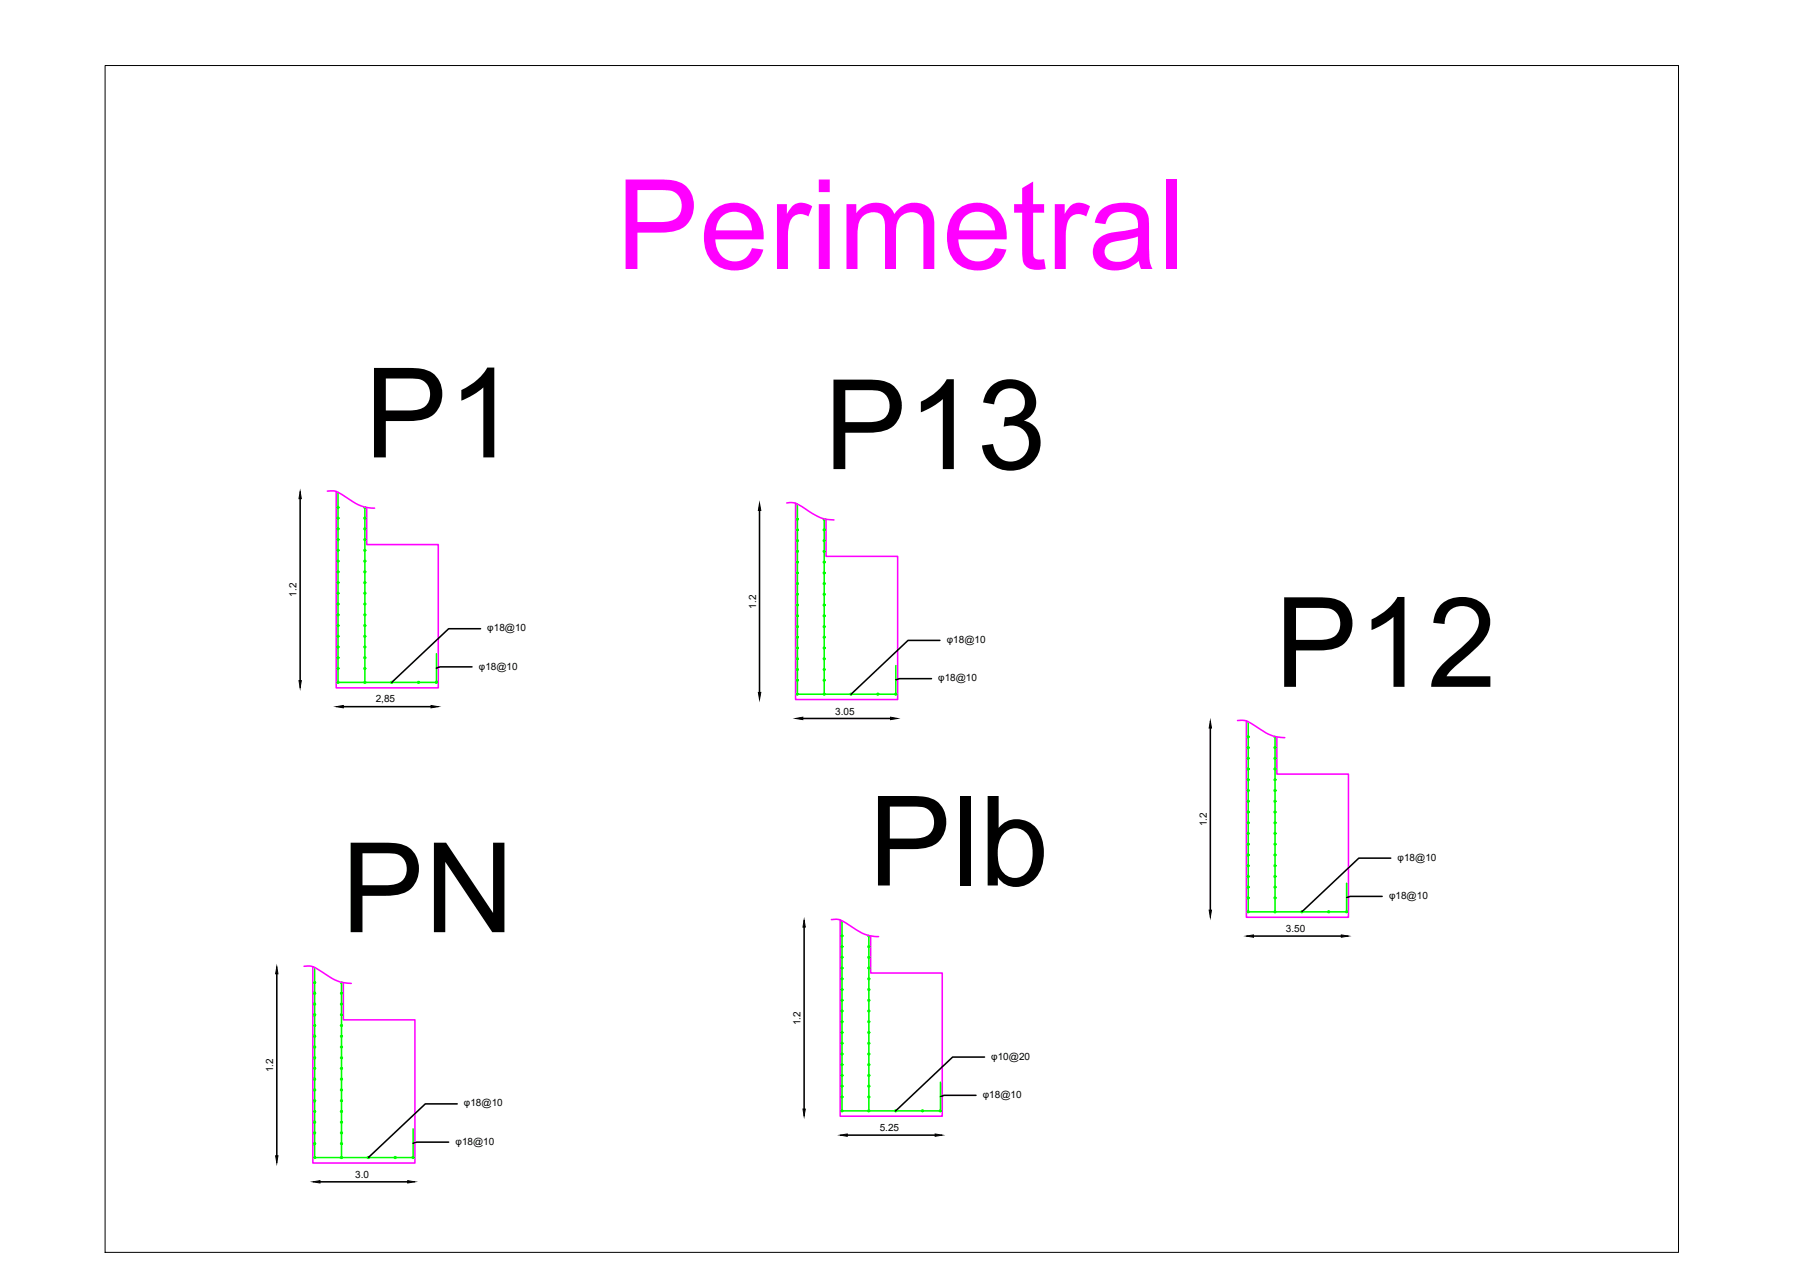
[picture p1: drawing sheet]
<svg xmlns="http://www.w3.org/2000/svg" width="297mm" height="210mm" viewBox="0 0 297 210" stroke-linecap="round" stroke-linejoin="round" font-family="sans-serif">
<!-- layer: Fundaciones -->
<path d="M53.4 80.2a3.1 3.1 0 0 1 2.9 .8 7.8 7.8 0 0 0 3.9 1.9h.9M54.9 80.2v32.1h16.6v-23.4h-11.7v-6.1M128.4 82.1a3.1 3.1 0 0 1 2.9 .8 8.4 8.4 0 0 0 3.9 1.9l.9 .1M129.8 82.1v32.1h16.7v-23.4h-11.7v-6M202 117.6a3.2 3.2 0 0 1 2.8 .9 7.8 7.8 0 0 0 3.9 1.8l1 .1M203.4 117.7v32h16.7v-23.3h-11.7v-6.1M49.6 157.7a3.3 3.3 0 0 1 2.9 .9 7.8 7.8 0 0 0 3.9 1.8l.9 .1M51.1 157.8v32h16.6v-23.3h-11.7v-6.1M135.7 150.1a3.1 3.1 0 0 1 2.8 .9 7.8 7.8 0 0 0 3.9 1.8l1 .1M137.1 150.2v32h16.7v-23.4h-11.7v-6" fill="none" stroke="#f0f" stroke-width=".25"/>
<!-- layer: enfierradura -->
<g fill="none" stroke="#0f0" stroke-width=".25">
<path d="M55.2 80.4v31h16v-4.7M59.4 82.7l.1 .3 .2-.2M59.5 82.8v28.6M130.1 82.3v31h16.1v-4.7M134.4 84.7l.1 .2 .1-.2M134.5 84.7v28.6M203.7 117.8v31h16.1v-4.6M208 120.2l.1 .2 .1-.2M208.1 120.2v28.6M51.4 157.9v31h16v-4.6M137.4 150.3v31h16.1v-4.7M141.7 152.7l.1 .2 .1-.2"/>
<path d="M141.8 152.7v28.6M55.6 160.3l.1 .2 .2-.1M55.7 160.3v28.6"/>
<circle cx="55.2" cy="88.1" r=".14"/>
<circle cx="55.2" cy="95.1" r=".14"/>
<circle cx="55.2" cy="98.6" r=".14"/>
<circle cx="55.2" cy="93.3" r=".14"/>
<circle cx="55.2" cy="96.8" r=".14"/>
<circle cx="55.2" cy="82.8" r=".14"/>
<circle cx="55.2" cy="86.3" r=".14"/>
<circle cx="55.2" cy="84.6" r=".14"/>
<circle cx="55.2" cy="89.8" r=".14"/>
<circle cx="55.2" cy="91.6" r=".14"/>
<circle cx="59.5" cy="98.6" r=".14"/>
<circle cx="59.5" cy="95.1" r=".14"/>
<circle cx="59.5" cy="88.1" r=".14"/>
<circle cx="59.5" cy="84.6" r=".14"/>
<circle cx="59.5" cy="89.8" r=".14"/>
<circle cx="59.5" cy="96.8" r=".14"/>
<circle cx="59.5" cy="86.3" r=".14"/>
<circle cx="59.5" cy="93.3" r=".14"/>
<circle cx="59.5" cy="91.6" r=".14"/>
<circle cx="130.1" cy="86.5" r=".14"/>
<circle cx="130.1" cy="88.2" r=".14"/>
<circle cx="130.1" cy="90" r=".14"/>
<circle cx="130.1" cy="97" r=".14"/>
<circle cx="130.1" cy="84.7" r=".14"/>
<circle cx="130.1" cy="91.8" r=".14"/>
<circle cx="130.1" cy="93.5" r=".14"/>
<circle cx="130.1" cy="95.2" r=".14"/>
<circle cx="130.1" cy="98.8" r=".14"/>
<circle cx="134.5" cy="93.5" r=".14"/>
<circle cx="134.5" cy="88.2" r=".14"/>
<circle cx="134.5" cy="90" r=".14"/>
<circle cx="134.5" cy="97" r=".14"/>
<circle cx="134.5" cy="98.8" r=".14"/>
<circle cx="134.5" cy="86.5" r=".14"/>
<circle cx="134.5" cy="91.8" r=".14"/>
<circle cx="134.5" cy="95.2" r=".14"/>
<circle cx="55.2" cy="102.1" r=".14"/>
<circle cx="55.2" cy="103.9" r=".14"/>
<circle cx="55.2" cy="109.1" r=".14"/>
<circle cx="55.2" cy="111.4" r=".14"/>
<circle cx="55.2" cy="100.3" r=".14"/>
<circle cx="55.2" cy="107.4" r=".14"/>
<circle cx="55.2" cy="105.6" r=".14"/>
<circle cx="59.5" cy="103.9" r=".14"/>
<circle cx="59.5" cy="107.4" r=".14"/>
<circle cx="59.5" cy="109.1" r=".14"/>
<circle cx="59.5" cy="111.4" r=".14"/>
<circle cx="59.5" cy="100.3" r=".14"/>
<circle cx="59.5" cy="102.1" r=".14"/>
<circle cx="59.5" cy="105.6" r=".14"/>
<circle cx="63.9" cy="111.4" r=".14"/>
<circle cx="68.3" cy="111.4" r=".14"/>
<circle cx="71.2" cy="111.4" r=".14"/>
<circle cx="130.1" cy="100.5" r=".14"/>
<circle cx="130.1" cy="105.8" r=".14"/>
<circle cx="130.1" cy="102.3" r=".14"/>
<circle cx="130.1" cy="104" r=".14"/>
<circle cx="130.1" cy="107.5" r=".14"/>
<circle cx="130.1" cy="109.3" r=".14"/>
<circle cx="130.1" cy="111" r=".14"/>
<circle cx="130.1" cy="113.3" r=".14"/>
<circle cx="134.5" cy="109.3" r=".14"/>
<circle cx="134.5" cy="111" r=".14"/>
<circle cx="134.5" cy="102.3" r=".14"/>
<circle cx="134.5" cy="104" r=".14"/>
<circle cx="134.5" cy="107.5" r=".14"/>
<circle cx="134.5" cy="105.8" r=".14"/>
<circle cx="134.5" cy="113.3" r=".14"/>
<circle cx="134.5" cy="100.5" r=".14"/>
<circle cx="138.9" cy="113.3" r=".14"/>
<circle cx="143.3" cy="113.3" r=".14"/>
<circle cx="146.2" cy="113.3" r=".14"/>
<circle cx="203.7" cy="132.5" r=".14"/>
<circle cx="203.7" cy="136" r=".14"/>
<circle cx="203.7" cy="139.5" r=".14"/>
<circle cx="203.7" cy="127.3" r=".14"/>
<circle cx="203.7" cy="130.8" r=".14"/>
<circle cx="203.7" cy="123.8" r=".14"/>
<circle cx="203.7" cy="125.5" r=".14"/>
<circle cx="203.7" cy="129" r=".14"/>
<circle cx="203.7" cy="134.3" r=".14"/>
<circle cx="203.7" cy="120.3" r=".14"/>
<circle cx="203.7" cy="122" r=".14"/>
<circle cx="203.7" cy="137.8" r=".14"/>
<circle cx="208.1" cy="125.5" r=".14"/>
<circle cx="208.1" cy="132.5" r=".14"/>
<circle cx="208.1" cy="136" r=".14"/>
<circle cx="208.1" cy="139.5" r=".14"/>
<circle cx="208.1" cy="122" r=".14"/>
<circle cx="208.1" cy="127.3" r=".14"/>
<circle cx="208.1" cy="129" r=".14"/>
<circle cx="208.1" cy="130.8" r=".14"/>
<circle cx="208.1" cy="134.3" r=".14"/>
<circle cx="208.1" cy="137.8" r=".14"/>
<circle cx="208.1" cy="123.8" r=".14"/>
<circle cx="137.4" cy="154.5" r=".14"/>
<circle cx="137.4" cy="152.8" r=".14"/>
<circle cx="137.4" cy="159.8" r=".14"/>
<circle cx="137.4" cy="158" r=".14"/>
<circle cx="137.4" cy="156.2" r=".14"/>
<circle cx="141.8" cy="158" r=".14"/>
<circle cx="141.8" cy="154.5" r=".14"/>
<circle cx="141.8" cy="156.2" r=".14"/>
<circle cx="141.8" cy="159.8" r=".14"/>
<circle cx="203.7" cy="141.3" r=".14"/>
<circle cx="203.7" cy="146.6" r=".14"/>
<circle cx="203.7" cy="148.8" r=".14"/>
<circle cx="203.7" cy="143.1" r=".14"/>
<circle cx="203.7" cy="144.8" r=".14"/>
<circle cx="208.1" cy="141.3" r=".14"/>
<circle cx="208.1" cy="143.1" r=".14"/>
<circle cx="208.1" cy="144.8" r=".14"/>
<circle cx="208.1" cy="146.6" r=".14"/>
<circle cx="208.1" cy="148.8" r=".14"/>
<circle cx="212.5" cy="148.8" r=".14"/>
<circle cx="216.8" cy="148.8" r=".14"/>
<circle cx="219.8" cy="148.8" r=".14"/>
<circle cx="51.3" cy="169.1" r=".14"/>
<circle cx="51.3" cy="172.7" r=".14"/>
<circle cx="51.3" cy="176.1" r=".14"/>
<circle cx="51.3" cy="179.7" r=".14"/>
<circle cx="51.3" cy="170.9" r=".14"/>
<circle cx="51.3" cy="177.9" r=".14"/>
<circle cx="51.3" cy="162.1" r=".14"/>
<circle cx="51.3" cy="163.9" r=".14"/>
<circle cx="51.3" cy="165.6" r=".14"/>
<circle cx="51.3" cy="167.4" r=".14"/>
<circle cx="51.3" cy="174.4" r=".14"/>
<circle cx="51.3" cy="160.4" r=".14"/>
<circle cx="55.7" cy="165.6" r=".14"/>
<circle cx="55.7" cy="169.1" r=".14"/>
<circle cx="55.7" cy="179.7" r=".14"/>
<circle cx="55.7" cy="162.1" r=".14"/>
<circle cx="55.7" cy="163.9" r=".14"/>
<circle cx="55.7" cy="167.4" r=".14"/>
<circle cx="55.7" cy="172.7" r=".14"/>
<circle cx="55.7" cy="170.9" r=".14"/>
<circle cx="55.7" cy="174.4" r=".14"/>
<circle cx="55.7" cy="176.1" r=".14"/>
<circle cx="55.7" cy="177.9" r=".14"/>
<circle cx="137.4" cy="173.8" r=".14"/>
<circle cx="137.4" cy="168.5" r=".14"/>
<circle cx="137.4" cy="172" r=".14"/>
<circle cx="137.4" cy="175.5" r=".14"/>
<circle cx="137.4" cy="177.3" r=".14"/>
<circle cx="137.4" cy="165" r=".14"/>
<circle cx="137.4" cy="166.8" r=".14"/>
<circle cx="137.4" cy="179" r=".14"/>
<circle cx="137.4" cy="163.3" r=".14"/>
<circle cx="137.4" cy="161.5" r=".14"/>
<circle cx="137.4" cy="170.3" r=".14"/>
<circle cx="141.8" cy="177.3" r=".14"/>
<circle cx="141.8" cy="163.3" r=".14"/>
<circle cx="141.8" cy="170.3" r=".14"/>
<circle cx="141.8" cy="165" r=".14"/>
<circle cx="141.8" cy="179" r=".14"/>
<circle cx="141.8" cy="166.8" r=".14"/>
<circle cx="141.8" cy="173.8" r=".14"/>
<circle cx="141.8" cy="161.5" r=".14"/>
<circle cx="141.8" cy="168.5" r=".14"/>
<circle cx="141.8" cy="172" r=".14"/>
<circle cx="141.8" cy="175.5" r=".14"/>
<circle cx="51.3" cy="184.9" r=".14"/>
<circle cx="51.3" cy="181.4" r=".14"/>
<circle cx="51.3" cy="183.2" r=".14"/>
<circle cx="51.3" cy="188.9" r=".14"/>
<circle cx="51.3" cy="186.7" r=".14"/>
<circle cx="55.7" cy="181.4" r=".14"/>
<circle cx="55.7" cy="183.2" r=".14"/>
<circle cx="55.7" cy="186.7" r=".14"/>
<circle cx="55.7" cy="184.9" r=".14"/>
<circle cx="55.7" cy="188.9" r=".14"/>
<circle cx="60.1" cy="188.9" r=".14"/>
<circle cx="64.5" cy="188.9" r=".14"/>
<circle cx="67.4" cy="188.9" r=".14"/>
<circle cx="137.4" cy="181.3" r=".14"/>
<circle cx="141.8" cy="181.3" r=".14"/>
<circle cx="146.2" cy="181.3" r=".14"/>
<circle cx="150.6" cy="181.3" r=".14"/>
<circle cx="153.5" cy="181.3" r=".14"/>
</g>
<!-- layer: anotaciones -->
<g fill="none" stroke="#000" stroke-width=".25">
<path d="M49 81.4v29.7M124 83.3v29.7M56 115.3h14.3M77 108.8h-5.2l-.6 .3M78.4 102.6h-5.2l-9.3 8.8M131 117.3h14.3M152 110.8h-5.2l-.6 .2M153.4 104.5h-5.2l-9.3 8.8M197.5 118.8v29.8M45.2 158.9v29.7M131.2 151.3v29.7M204.6 152.8h14.3"/>
<path d="M225.6 146.3h-5.2l-.6 .2M227 140.1h-5.2l-9.3 8.7M159.3 178.8h-5.2l-.6 .2M160.7 172.5h-5.2l-9.3 8.8M52.2 192.9h14.3M73.2 186.4h-5.2l-.6 .2M74.6 180.2h-5.2l-9.3 8.7M138.3 185.3h14.3"/>
</g>
<g fill="#000" stroke="#000" stroke-width=".16">
<path d="M49 80.2l.2 1.2h-.4zM124 82.1l.2 1.2h-.4zM48.8 111.1h.4l-.2 1.2zM54.9 115.3l1.1-.1v.3zM70.3 115.2l1.2 .1-1.2 .2zM123.8 113h.4l-.2 1.2zM129.8 117.3l1.2-.2v.4zM145.3 117.1l1.2 .2-1.2 .2zM197.5 117.7l.2 1.1h-.4zM45.2 157.8l.2 1.1h-.4zM131.2 150.2l.2 1.1h-.4zM197.3 148.6h.4l-.2 1.1z"/>
<path d="M203.4 152.8l1.2-.2v.4zM218.9 152.6l1.2 .2-1.2 .2zM45 188.6h.4l-.2 1.2zM51.1 192.9l1.1-.2v.4zM66.5 192.7l1.2 .2-1.2 .2zM131 181h.4l-.2 1.2zM137.1 185.3l1.2-.2v.4zM152.6 185.1l1.2 .2-1.2 .2z"/>
</g>
<path d="M17.2 10.7h256.7v193.7h-256.7z" fill="none" stroke="#000" stroke-width=".16"/>
<text font-size="20.4" fill="#f0f" x="100.5" y="43.9">Perimetral</text>
<g font-size="20.4">
<text x="59.5" y="74.7">P1</text>
<text x="134.5" y="76.6">P13</text>
<text x="208" y="112.1">P12</text>
<text x="141.7" y="144.5">Plb</text>
<text x="55.7" y="152.2">PN</text>
</g>
<g font-size="1.6">
<text x="48.4" y="97.4" transform="rotate(-90 48.4 97.4)">1.2</text>
<text x="123.4" y="99.3" transform="rotate(-90 123.4 99.3)">1.2</text>
<text x="79.5" y="103">φ18@10</text>
<text x="154.5" y="105">φ18@10</text>
<text x="78.2" y="109.3">φ18@10</text>
<text x="153.1" y="111.2">φ18@10</text>
<text x="61.3" y="114.5">2,85</text>
<text x="136.3" y="116.7">3.05</text>
<text x="197" y="134.9" transform="rotate(-90 197 134.9)">1.2</text>
<text x="228.1" y="140.5">φ18@10</text>
<text x="226.7" y="146.7">φ18@10</text>
<text x="209.9" y="152.2">3.50</text>
<text x="130.6" y="167.4" transform="rotate(-90 130.6 167.4)">1.2</text>
<text x="161.8" y="173">φ10@20</text>
<text x="44.6" y="175" transform="rotate(-90 44.6 175)">1.2</text>
<text x="160.4" y="179.2">φ18@10</text>
<text x="75.7" y="180.6">φ18@10</text>
<text x="143.6" y="184.7">5.25</text>
<text x="74.3" y="186.8">φ18@10</text>
<text x="58" y="192.3">3.0</text>
</g>
</svg>
